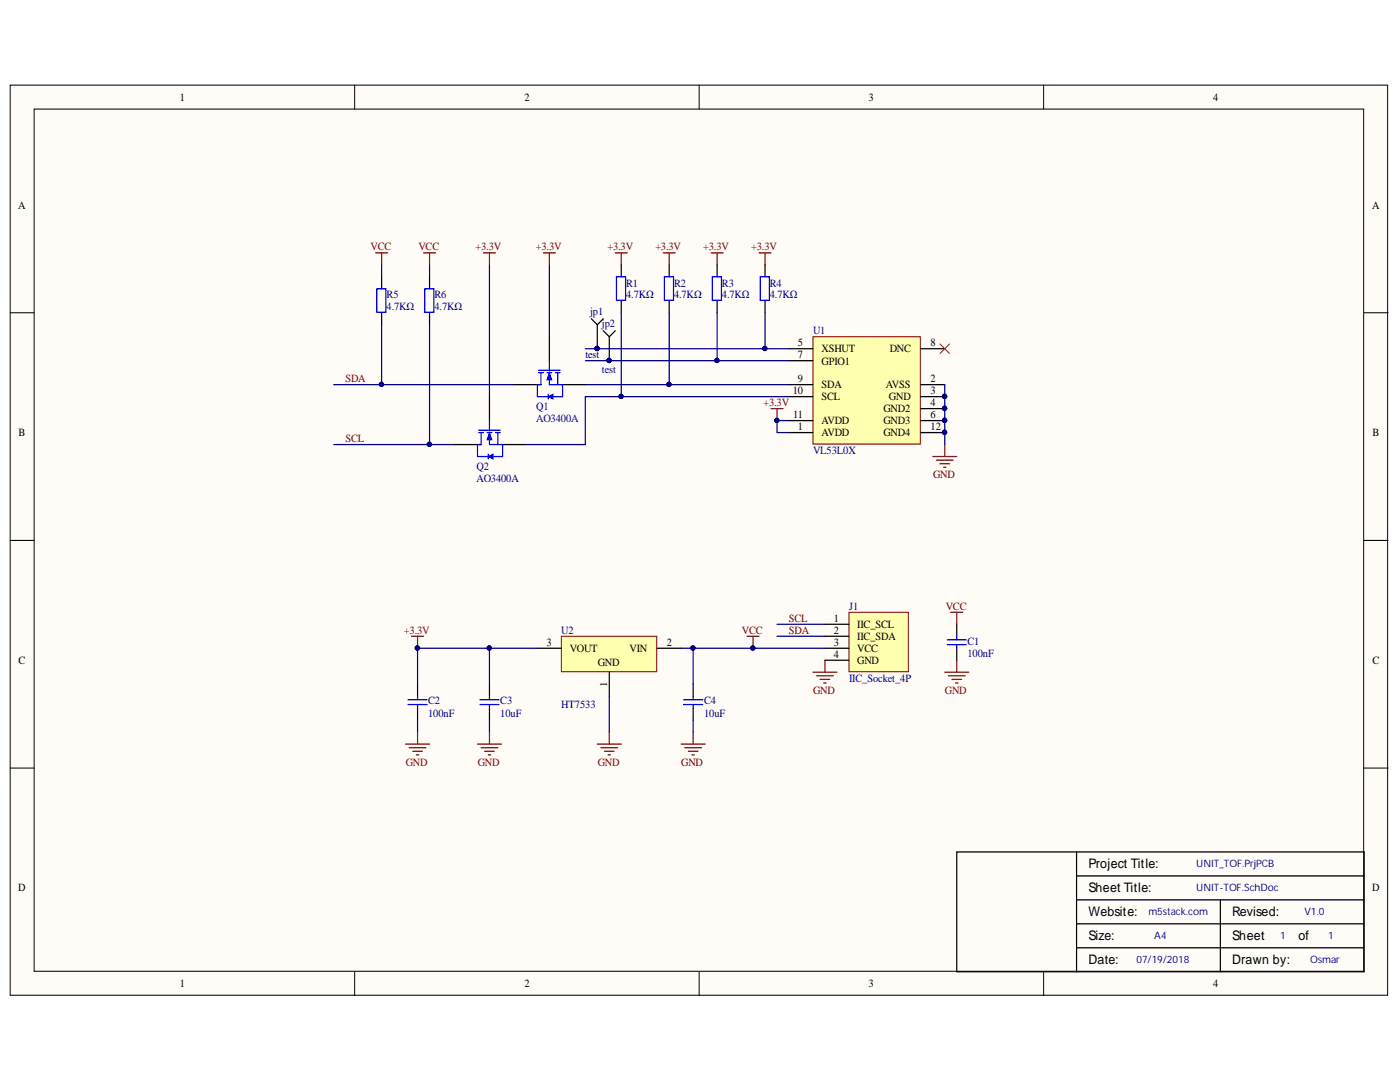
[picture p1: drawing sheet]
<svg xmlns="http://www.w3.org/2000/svg" width="279mm" height="216mm" viewBox="0 0 279 216" stroke-linecap="round" stroke-linejoin="round" font-family="sans-serif">
<g fill="#fffcf8" stroke="#000" stroke-width=".2">
<path d="M2 17h274.9v181.6h-274.9z"/>
<path d="M6.8 21.8h265.4v172h-265.4z"/>
</g>
<path d="M70.8 17v4.8M139.5 17v4.8M208.3 17v4.8M2 62.4h4.8M272.2 62.4h4.8M2 107.8h4.8M272.2 107.8h4.8M2 153.3h4.8M272.2 153.3h4.8M70.8 193.9v4.8M139.5 193.9v4.8M208.3 193.9v4.8" fill="none" stroke="#000" stroke-width=".2"/>
<path d="M214.9 170h-24v23.9h24M214.9 170h57.3v23.9h-57.3M214.9 179.6h57.3M214.9 174.8h57.3M214.9 170v23.9M243.6 179.6v14.3M214.9 189.1h57.3M214.9 184.3h57.3" fill="none" stroke="#000" stroke-width=".25"/>
<path d="M188.6 134.1h4.7M189.3 134.8h3.3M189.7 122.2h2.4M190 135.6h1.9M190.7 136.3h.5M190.9 122.2v2.4M190.9 131.7v2.4" fill="none" stroke="#800000" stroke-width=".25"/>
<path d="M112 127h19.1v7h-19.1z" fill="#ffffb0" stroke="#800000" stroke-width=".2"/>
<path d="M97.7 136.5v2.4M107.2 129.4h4.8M121.6 134.1v4.8M131.2 129.4h4.7M138.3 136.5v2.4M97.7 141.3v2.4M138.3 141.3v2.4" fill="none" stroke="#000" stroke-width=".25"/>
<g fill="none" stroke="#800000" stroke-width=".25">
<path d="M149.1 127h2.4M150.3 127v2.4M162.2 134.1h4.8M163 134.8h3.3M163.7 135.6h1.9M164.4 136.3h.5M164.6 131.7v2.4M80.9 148.5h4.8M81.7 149.2h3.3M82.4 149.9h1.9M83.1 150.6h.5M83.3 146.1v2.4"/>
<path d="M95.3 148.5h4.8M96 149.2h3.4M96.7 149.9h1.9M97.4 150.6h.5M97.7 146.1v2.4M119.2 148.5h4.8M119.9 149.2h3.4M120.6 149.9h2M121.4 150.6h.4M121.6 146.1v2.4M135.9 148.5h4.8M136.7 149.2h3.3"/>
<path d="M137.4 149.9h1.9M138.1 150.6h.5M138.3 146.1v2.4"/>
</g>
<path d="M95.8 139.6h3.8M97.7 138.9v.7M136.4 139.6h3.8M138.3 138.9v.7M95.8 140.6h3.8M97.7 140.6v.7M136.4 140.6h3.8M138.3 140.6v.7" fill="none" stroke="#00f" stroke-width=".25"/>
<circle cx="150.2" cy="129.3" r=".43" fill="#000080" stroke="#000080" stroke-width=".2"/>
<path d="M169.4 122.2h11.9v11.8h-11.9z" fill="#ffffb0" stroke="#800000" stroke-width=".2"/>
<path d="M164.6 129.4h4.8M164.6 127h4.8M164.6 124.6h4.8M164.6 131.7h4.8" fill="none" stroke="#000" stroke-width=".25"/>
<path d="M162.2 67.2h21.5v21.4h-21.5z" fill="#ffffb0" stroke="#800000" stroke-width=".2"/>
<g fill="none" stroke="#000" stroke-width=".25">
<path d="M102.5 76.8h4.7M109.6 67.2v4.8M112 76.8h4.8M157.5 76.8h4.7M157.5 79.1h4.7M157.5 69.6h4.7M157.5 72h4.7M183.8 76.8h4.8M183.8 79.1h4.8M183.8 69.6h4.8M157.5 86.3h4.7M157.5 83.9h4.7"/>
<path d="M183.8 86.3h4.8M183.8 81.5h4.8M183.8 83.9h4.8"/>
</g>
<g fill="#000080" stroke="#000080" stroke-width=".2">
<circle cx="188.5" cy="79.1" r=".43"/>
<circle cx="188.5" cy="81.5" r=".43"/>
<circle cx="188.5" cy="83.9" r=".43"/>
<circle cx="188.5" cy="86.3" r=".43"/>
<circle cx="83.3" cy="129.3" r=".43"/>
<circle cx="155" cy="83.9" r=".43"/>
</g>
<g fill="none" stroke="#800000" stroke-width=".25">
<path d="M108.4 50.5h2.4M109.6 50.5v2.3M132.4 50.5h2.3M133.6 50.5v2.3M141.9 50.5h2.4M143.1 50.5v2.3M151.5 50.5h2.4M152.7 50.5v2.3M153.9 81.5h2.4M155.1 81.5v2.4M186.2 91.1h4.7M186.9 91.8h3.3"/>
<path d="M187.6 92.5h1.9M188.3 93.3h.5M188.6 88.7v2.4M82.1 127h2.4M83.3 127v2.4"/>
</g>
<path d="M187.6 68.6l1.9 1.9M189.5 68.6l-1.9 1.9" fill="none" stroke="#f00" stroke-width=".2"/>
<path d="M107.5 73.9h4.3M107.5 74.4h.9M108 74.4v2.4M109.2 74.4h.9M109.6 72v1.9M109.6 74.4v2.4h2.4M110.8 74.4h1M111.3 74.4v2.4" fill="none" stroke="#00f" stroke-width=".25"/>
<path d="M109.6 74.4l.5 1.4h-.9z" fill="#00f"/>
<path d="M109.6 74.4l.5 1.4h-.9z" fill="none" stroke="#00f" stroke-width=".2"/>
<path d="M107.2 76.8h.8" fill="none" stroke="#00f" stroke-width=".25"/>
<path d="M109.4 79.1l1-.4v.9z" fill="#00f"/>
<path d="M109.4 79.1l1-.4v.9z" fill="none" stroke="#00f" stroke-width=".2"/>
<path d="M107.2 76.8v2.3h2.2M109.4 78.7v.9M112.3 76.8v2.3h-1.9M95.5 85.8h4.3M95.5 86.3h1M96 86.3v2.4M97.2 86.3h1M97.7 83.9v1.9M97.7 86.3v2.4h2.4M98.9 86.3h.9M99.4 86.3v2.4" fill="none" stroke="#00f" stroke-width=".25"/>
<path d="M97.7 79.1v4.8M90.5 88.7h4.8M100.1 88.7h4.8" fill="none" stroke="#000" stroke-width=".25"/>
<path d="M97.7 86.3l.5 1.5h-1z" fill="#00f"/>
<path d="M97.7 86.3l.5 1.5h-1z" fill="none" stroke="#00f" stroke-width=".2"/>
<path d="M95.3 88.7h.7" fill="none" stroke="#00f" stroke-width=".25"/>
<path d="M97.4 91.1l1-.5v1z" fill="#00f"/>
<path d="M97.4 91.1l1-.5v1z" fill="none" stroke="#00f" stroke-width=".2"/>
<g fill="none" stroke="#00f" stroke-width=".25">
<path d="M75.2 57.6h1.8v4.7h-1.8zM84.8 57.6h1.8v4.7h-1.8zM123 55.2h1.8v4.7h-1.8zM132.6 55.2h1.8v4.7h-1.8zM142.2 55.2h1.8v4.7h-1.8zM151.7 55.2h1.8v4.7h-1.8zM95.3 88.7v2.4h2.1M97.4 90.6v1M100.3 88.7v2.4h-1.9M81.4 139.6h3.8M83.3 138.9v.7M189 127.7h3.9"/>
<path d="M189 128.6h3.9M190.9 127v.7M190.9 128.6v.8M81.4 140.6h3.8M83.3 140.6v.7"/>
</g>
<path d="M75 50.5h2.4M76.2 50.5v2.3M84.5 50.5h2.4M85.7 50.5v2.3M96.5 50.5h2.4M97.7 50.5v2.3M122.8 50.5h2.4M124 50.5v2.3" fill="none" stroke="#800000" stroke-width=".25"/>
<g fill="none" stroke="#000" stroke-width=".25">
<path d="M76.2 55.2v2.4M85.7 55.2v2.4M124 52.8v2.4M133.6 52.8v2.4M143.1 52.8v2.4M152.7 52.8v2.4M76.2 62.4v2.4M85.7 62.4v2.4M118 63.6l1.2 1.2M119.2 64.8v4.8M120.4 63.6l-1.2 1.2M124 60v2.4"/>
<path d="M133.6 60v2.4M143.1 60v2.4M152.7 60v2.4M83.3 136.5v2.4M190.9 124.6v2.4M190.9 129.4v2.3M83.3 141.3v2.4"/>
</g>
<g fill="none" stroke="#000080" stroke-width=".25">
<path d="M76.2 52.8v2.4M85.7 52.8v2.4M97.7 52.8v26.3M109.6 52.8v14.4M66.6 76.8h35.9M76.2 64.8v12M85.7 64.8v23.9h-19.1M116.8 69.6h35.9M116.8 72h26.3M116.8 76.8h16.8M124 62.4v16.7h33.5M124 79.1h-7.2v9.6h-11.9"/>
<path d="M133.6 62.4v14.4h23.9M143.1 62.4v9.6h14.4M152.7 62.4v7.2h4.8M188.6 76.8v11.9M85.7 88.7h4.8M157.5 83.9h-2.4v2.4h2.4M97.7 129.4v7.1M107.2 129.4h-23.9v7.1M121.6 138.9v7.2M135.9 129.4h2.4v7.1M138.3 129.4h26.3M155.1 124.6h9.5"/>
<path d="M155.1 127h9.5M83.3 143.7v2.4M97.7 143.7v2.4M138.3 143.7v2.4"/>
</g>
<g fill="#000080" stroke="#000080" stroke-width=".2">
<circle cx="97.6" cy="129.3" r=".43"/>
<circle cx="138.3" cy="129.3" r=".43"/>
<circle cx="150.2" cy="129.3" r=".43"/>
<circle cx="188.5" cy="79.1" r=".43"/>
<circle cx="188.5" cy="81.5" r=".43"/>
<circle cx="188.5" cy="83.9" r=".43"/>
<circle cx="188.5" cy="86.3" r=".43"/>
<circle cx="155" cy="83.9" r=".43"/>
<circle cx="152.6" cy="69.5" r=".43"/>
<circle cx="143.1" cy="71.9" r=".43"/>
<circle cx="133.5" cy="76.7" r=".43"/>
<circle cx="123.9" cy="79.1" r=".43"/>
<circle cx="76.1" cy="76.7" r=".43"/>
<circle cx="85.7" cy="88.7" r=".43"/>
<circle cx="83.3" cy="129.3" r=".43"/>
</g>
<text font-size="5.6" fill="#000080" x="120.7" y="70.6">PIjp201</text>
<g font-size="2.6">
<text x="217.3" y="173.2">Project Title:</text>
<text x="217.3" y="178">Sheet Title:</text>
<text x="217.3" y="182.9">Website:</text>
<text x="245.9" y="182.9">Revised:</text>
<text x="217.3" y="187.6">Size:</text>
<text x="245.9" y="187.6">Sheet</text>
<text x="259.1" y="187.6">of</text>
<text x="217.3" y="192.4">Date:</text>
<text x="245.9" y="192.4">Drawn by:</text>
</g>
<g font-size="2.2">
<text x="35.9" y="20.1">1</text>
<text x="104.7" y="20.1">2</text>
<text x="173.3" y="20.1">3</text>
<text x="242.1" y="20.1">4</text>
<text x="3.6" y="41.6">A</text>
<text x="273.9" y="41.6">A</text>
<text x="159.2" y="69.1">5</text>
<text x="159.2" y="71.5">7</text>
<text x="164" y="70.3">XSHUT</text>
<text x="177.6" y="70.3">DNC</text>
<text x="185.7" y="69.1">8</text>
<text x="159.2" y="76.3">9</text>
<text x="164" y="72.7">GPIO1</text>
<text x="164" y="77.5">SDA</text>
<text x="176.8" y="77.5">AVSS</text>
<text x="185.7" y="76.3">2</text>
<text x="158.2" y="78.7">10</text>
<text x="158.3" y="83.5">11</text>
<text x="164" y="79.8">SCL</text>
<text x="176.3" y="82.3">GND2</text>
<text x="177.4" y="79.8">GND</text>
<text x="185.7" y="78.7">3</text>
<text x="185.7" y="81.1">4</text>
<text x="185.7" y="83.5">6</text>
<text x="3.7" y="87">B</text>
<text x="159.2" y="85.8">1</text>
<text x="164" y="87">AVDD</text>
<text x="164" y="84.7">AVDD</text>
<text x="176.3" y="84.7">GND3</text>
<text x="176.3" y="87">GND4</text>
<text x="185.7" y="85.8">12</text>
<text x="273.9" y="87">B</text>
<text x="166.4" y="124.1">1</text>
<text x="171.1" y="125.3">IIC_SCL</text>
<text x="109.1" y="128.9">3</text>
<text x="113.7" y="130.1">VOUT</text>
<text x="125.6" y="130.1">VIN</text>
<text x="133.1" y="128.9">2</text>
<text x="166.4" y="128.9">3</text>
<text x="166.4" y="126.5">2</text>
<text x="166.4" y="131.3">4</text>
<text x="171.1" y="130.1">VCC</text>
<text x="171.1" y="127.7">IIC_SDA</text>
<text x="3.7" y="132.5">C</text>
<text x="119.3" y="133">GND</text>
<text x="171.1" y="132.5">GND</text>
<text x="273.9" y="132.5">C</text>
<text x="3.6" y="177.9">D</text>
<text x="273.9" y="177.9">D</text>
<text x="35.9" y="197">1</text>
<text x="104.7" y="197">2</text>
<text x="173.3" y="197">3</text>
<text x="242.1" y="197">4</text>
</g>
<g font-size="2.2" fill="#800000">
<text x="73.9" y="50">VCC</text>
<text x="83.5" y="50">VCC</text>
<text x="94.9" y="50">+3.3V</text>
<text x="106.9" y="50">+3.3V</text>
<text x="121.2" y="50">+3.3V</text>
<text x="130.8" y="50">+3.3V</text>
<text x="140.4" y="50">+3.3V</text>
<text x="149.9" y="50">+3.3V</text>
<text x="68.9" y="76.3">SDA</text>
<text x="152.4" y="81.1">+3.3V</text>
<text x="68.9" y="88.2">SCL</text>
<text x="186.2" y="95.4">GND</text>
<text x="157.4" y="124.1">SCL</text>
<text x="188.7" y="121.7">VCC</text>
<text x="80.6" y="126.5">+3.3V</text>
<text x="148.1" y="126.5">VCC</text>
<text x="157.4" y="126.5">SDA</text>
<text x="162.3" y="138.5">GND</text>
<text x="188.6" y="138.5">GND</text>
<text x="81" y="152.8">GND</text>
<text x="95.3" y="152.8">GND</text>
<text x="119.3" y="152.8">GND</text>
<text x="136" y="152.8">GND</text>
</g>
<g font-size="2.2" fill="#000080">
<text x="77.2" y="59.5">R5</text>
<text x="86.7" y="59.5">R6</text>
<text x="125" y="57.2">R1</text>
<text x="125" y="59.5">4.7KΩ</text>
<text x="134.5" y="57.2">R2</text>
<text x="134.5" y="59.5">4.7KΩ</text>
<text x="144.1" y="57.2">R3</text>
<text x="144.1" y="59.5">4.7KΩ</text>
<text x="153.6" y="57.2">R4</text>
<text x="153.6" y="59.5">4.7KΩ</text>
<text x="77.2" y="61.9">4.7KΩ</text>
<text x="86.7" y="61.9">4.7KΩ</text>
<text x="117.8" y="62.9">jp1</text>
<text x="120.1" y="65.3">jp2</text>
<text x="116.8" y="71.5">test</text>
<text x="162.3" y="66.7">U1</text>
<text x="120.1" y="74.3">test</text>
<text x="107" y="81.8">Q1</text>
<text x="107" y="84.2">AO3400A</text>
<text x="95.1" y="93.7">Q2</text>
<text x="162.3" y="90.7">VL53L0X</text>
<text x="95.1" y="96.2">AO3400A</text>
<text x="169.5" y="121.7">J1</text>
<text x="112" y="126.5">U2</text>
<text x="193.1" y="128.6">C1</text>
<text x="193.1" y="131">100nF</text>
<text x="169.5" y="136.1">IIC_Socket_4P</text>
<text x="85.4" y="140.6">C2</text>
<text x="85.4" y="143">100nF</text>
<text x="99.8" y="140.6">C3</text>
<text x="99.8" y="143">10uF</text>
<text x="112" y="141.3">HT7533</text>
<text x="140.5" y="140.6">C4</text>
<text x="140.5" y="143">10uF</text>
</g>
<text font-size="2.1" x="121.1" y="137.1" transform="rotate(-90 121.1 137.1)">1</text>
<g font-size="2" fill="#000080">
<text x="238.7" y="173.1">UNIT_TOF.PrjPCB</text>
<text x="238.7" y="177.9">UNIT-TOF.SchDoc</text>
<text x="229.2" y="182.6">m5stack.com</text>
<text x="260.3" y="182.6">V1.0</text>
<text x="230.4" y="187.4">A4</text>
<text x="255.5" y="187.4">1</text>
<text x="265.1" y="187.4">1</text>
<text x="226.8" y="192.2">07/19/2018</text>
<text x="261.5" y="192.2">Osmar</text>
</g>
</svg>
